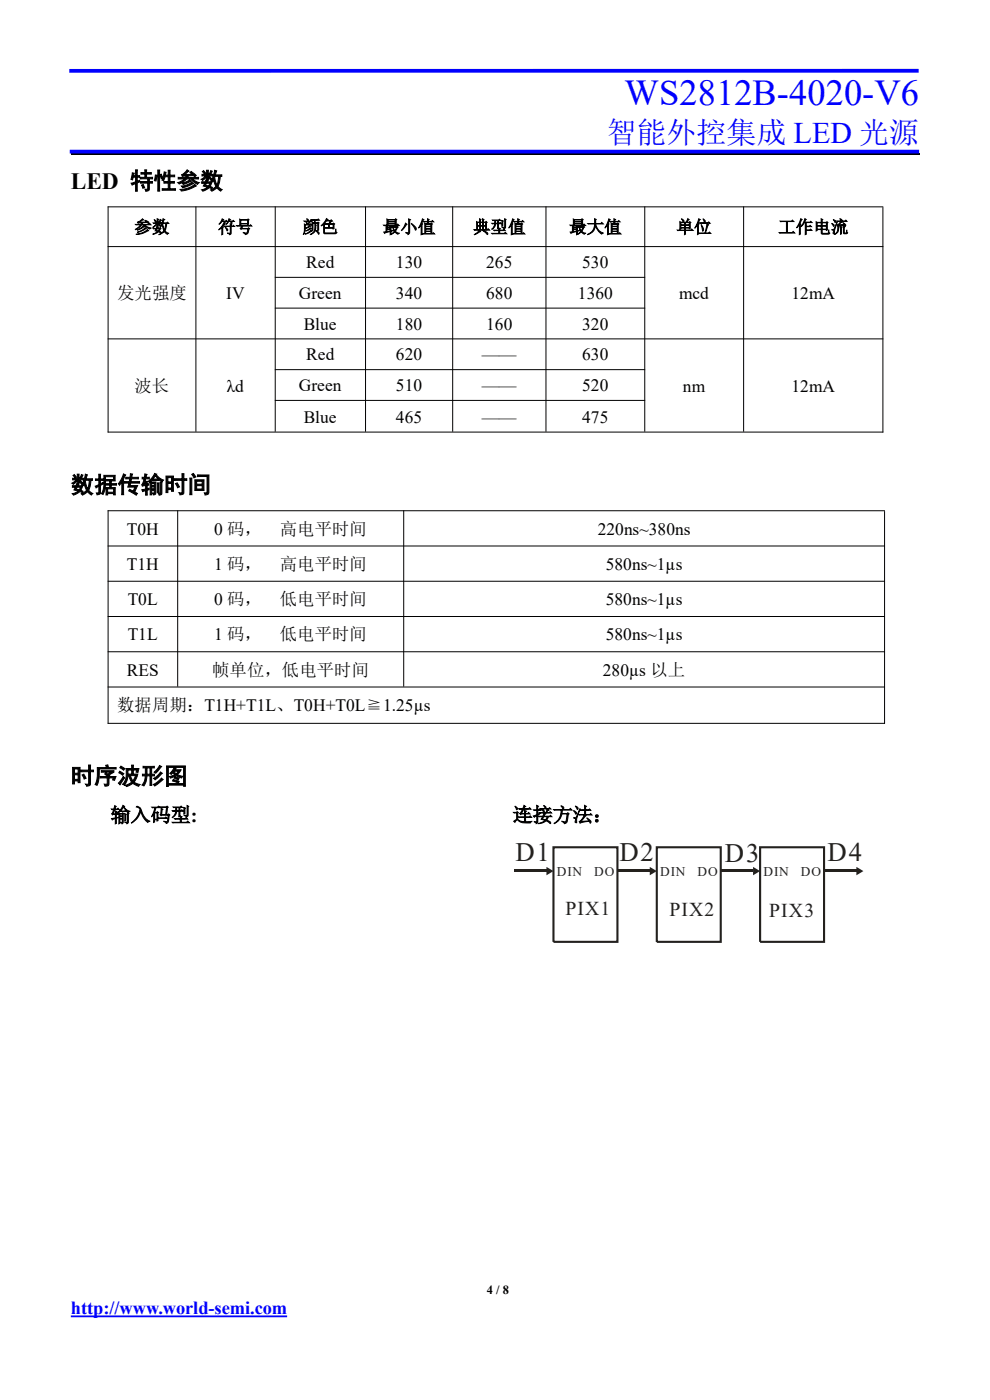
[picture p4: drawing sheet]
<svg xmlns="http://www.w3.org/2000/svg" width="210mm" height="297mm" viewBox="0 0 210 297" stroke-linecap="round" stroke-linejoin="round" font-family="sans-serif">
<path d="M15 32.6h180" fill="none" stroke="#000" stroke-width=".25"/>
<path d="M15 279.3h45.9" fill="none" stroke="#00f" stroke-width=".38"/>
<g fill="#00f">
<path d="M14.8 31.8h180.2v.8h-180.2z"/>
<path d="M14.7 14.6h180.2v.8h-180.2z"/>
</g>
<g fill="none" stroke="#000" stroke-width=".21">
<path d="M22.8 43.9h164.6M22.8 52.3h164.6M22.9 43.8v48M41.6 43.8v47.8M58.3 58.8h78.6M58.4 43.8v47.8M77.5 43.8v47.8M96 43.8v47.8M115.8 43.8v47.8M136.8 43.8v47.8M157.7 43.8v47.8M187.3 44v47.8"/>
<path d="M22.8 71.9h164.6M58.3 65.4h78.6M58.3 78.4h78.6M22.8 91.7h164.6M58.3 84.9h78.6M22.8 108.4h164.9M22.8 115.8h164.9M22.9 108.3v45.2M37.7 108.3v37.4M85.6 108.3v37.4M187.6 108.4v45.1M22.8 123.3h164.9"/>
<path d="M22.8 130.8h164.9M22.8 138.3h164.9M22.8 145.7h164.9M22.8 153.5h164.9"/>
</g>
<path d="M117.4 179.7h13.6v20.1h-13.6zM139.3 179.7h13.6v20.1h-13.6zM161.2 179.7h13.6v20.1h-13.6z" fill="none" stroke="#24211d" stroke-width=".45"/>
<path d="M137.8 183.9l1.5 .9-1.5 .9z" fill="#24211d"/>
<path d="M131 184.7h6.8" fill="none" stroke="#24211d" stroke-width=".45"/>
<path d="M159.7 183.9l1.5 .9-1.5 .9z" fill="#24211d"/>
<path d="M152.9 184.7h6.8" fill="none" stroke="#24211d" stroke-width=".45"/>
<path d="M181.7 183.9l1.5 .9-1.5 .9z" fill="#24211d"/>
<path d="M174.8 184.7h6.9" fill="none" stroke="#24211d" stroke-width=".45"/>
<path d="M115.9 183.9l1.5 .9-1.5 .9z" fill="#24211d"/>
<path d="M109.1 184.7h6.8" fill="none" stroke="#24211d" stroke-width=".45"/>
<text font-size="7.7" fill="#00f" x="132.5" y="22.2">WS2812B-4020-V6</text>
<text font-size="6.4" fill="#00f" x="128.7" y="30.3">智能外控集成 LED 光源</text>
<g font-size="5.6" fill="#24211d">
<text x="109.4" y="182.7">D1</text>
<text x="131.4" y="182.7">D2</text>
<text x="153.8" y="182.9">D3</text>
<text x="175.6" y="182.6">D4</text>
</g>
<g font-size="5">
<text x="15" y="40.1">LED 特性参数</text>
<text x="15" y="104.5">数据传输时间</text>
<text x="15" y="166.3">时序波形图</text>
</g>
<g font-size="4.2">
<text x="23.5" y="174.3">输入码型:</text>
<text x="108.8" y="174.3">连接方法：</text>
</g>
<g font-size="4.2" fill="#24211d">
<text x="119.9" y="194.2">PIX1</text>
<text x="142" y="194.3">PIX2</text>
<text x="163.2" y="194.5">PIX3</text>
</g>
<text font-size="3.9" fill="#00f" x="15" y="278.7">http://www.world-semi.com</text>
<g font-size="3.7">
<text x="28.5" y="49.4">参数</text>
<text x="46.2" y="49.4">符号</text>
<text x="64.2" y="49.4">颜色</text>
<text x="81.2" y="49.4">最小值</text>
<text x="100.3" y="49.4">典型值</text>
<text x="120.7" y="49.4">最大值</text>
<text x="143.5" y="49.4">单位</text>
<text x="165.1" y="49.4">工作电流</text>
<text x="65" y="56.9">Red</text>
<text x="84" y="56.9">130</text>
<text x="103.1" y="56.9">265</text>
<text x="123.5" y="56.9">530</text>
<text x="24.8" y="63.4">发光强度</text>
<text x="48" y="63.4">IV</text>
<text x="63.4" y="63.4">Green</text>
<text x="84" y="63.4">340</text>
<text x="103.1" y="63.4">680</text>
<text x="122.6" y="63.4">1360</text>
<text x="144.1" y="63.4">mcd</text>
<text x="167.9" y="63.4">12mA</text>
<text x="64.4" y="70">Blue</text>
<text x="84" y="70">180</text>
<text x="103.1" y="70">160</text>
<text x="123.5" y="70">320</text>
<text x="65" y="76.5">Red</text>
<text x="84" y="76.5">620</text>
<text x="102.2" y="76.5">——</text>
<text x="123.5" y="76.5">630</text>
<text x="28.5" y="83.1">波长</text>
<text x="48.1" y="83.1">λd</text>
<text x="63.4" y="83">Green</text>
<text x="84" y="83">510</text>
<text x="102.2" y="83">——</text>
<text x="123.5" y="83">520</text>
<text x="144.9" y="83.1">nm</text>
<text x="167.9" y="83.1">12mA</text>
<text x="64.4" y="89.6">Blue</text>
<text x="84" y="89.6">465</text>
<text x="102.2" y="89.6">——</text>
<text x="123.5" y="89.6">475</text>
<text x="26.9" y="113.4">T0H</text>
<text x="45.5" y="113.4">0 码，</text>
<text x="59.4" y="113.4">高电平时间</text>
<text x="126.8" y="113.4">220ns~380ns</text>
<text x="26.9" y="120.9">T1H</text>
<text x="45.5" y="120.9">1 码，</text>
<text x="59.4" y="120.9">高电平时间</text>
<text x="128.5" y="120.9">580ns~1µs</text>
<text x="27.1" y="128.4">T0L</text>
<text x="45.5" y="128.4">0 码，</text>
<text x="59.4" y="128.4">低电平时间</text>
<text x="128.5" y="128.4">580ns~1µs</text>
<text x="27.1" y="135.9">T1L</text>
<text x="45.5" y="135.9">1 码，</text>
<text x="59.4" y="135.9">低电平时间</text>
<text x="128.5" y="135.9">580ns~1µs</text>
<text x="26.9" y="143.3">RES</text>
<text x="45" y="143.3">帧单位，低电平时间</text>
<text x="127.9" y="143.3">280µs 以上</text>
<text x="24.8" y="150.9">数据周期：T1H+T1L、T0H+T0L≧1.25µs</text>
</g>
<g font-size="2.8" fill="#24211d">
<text x="118.2" y="185.8">DIN</text>
<text x="126.1" y="185.8">DO</text>
<text x="140.1" y="185.8">DIN</text>
<text x="148" y="185.8">DO</text>
<text x="162" y="185.8">DIN</text>
<text x="169.9" y="185.8">DO</text>
</g>
<text font-size="2.6" x="103.3" y="274.5">4 / 8</text>
</svg>
